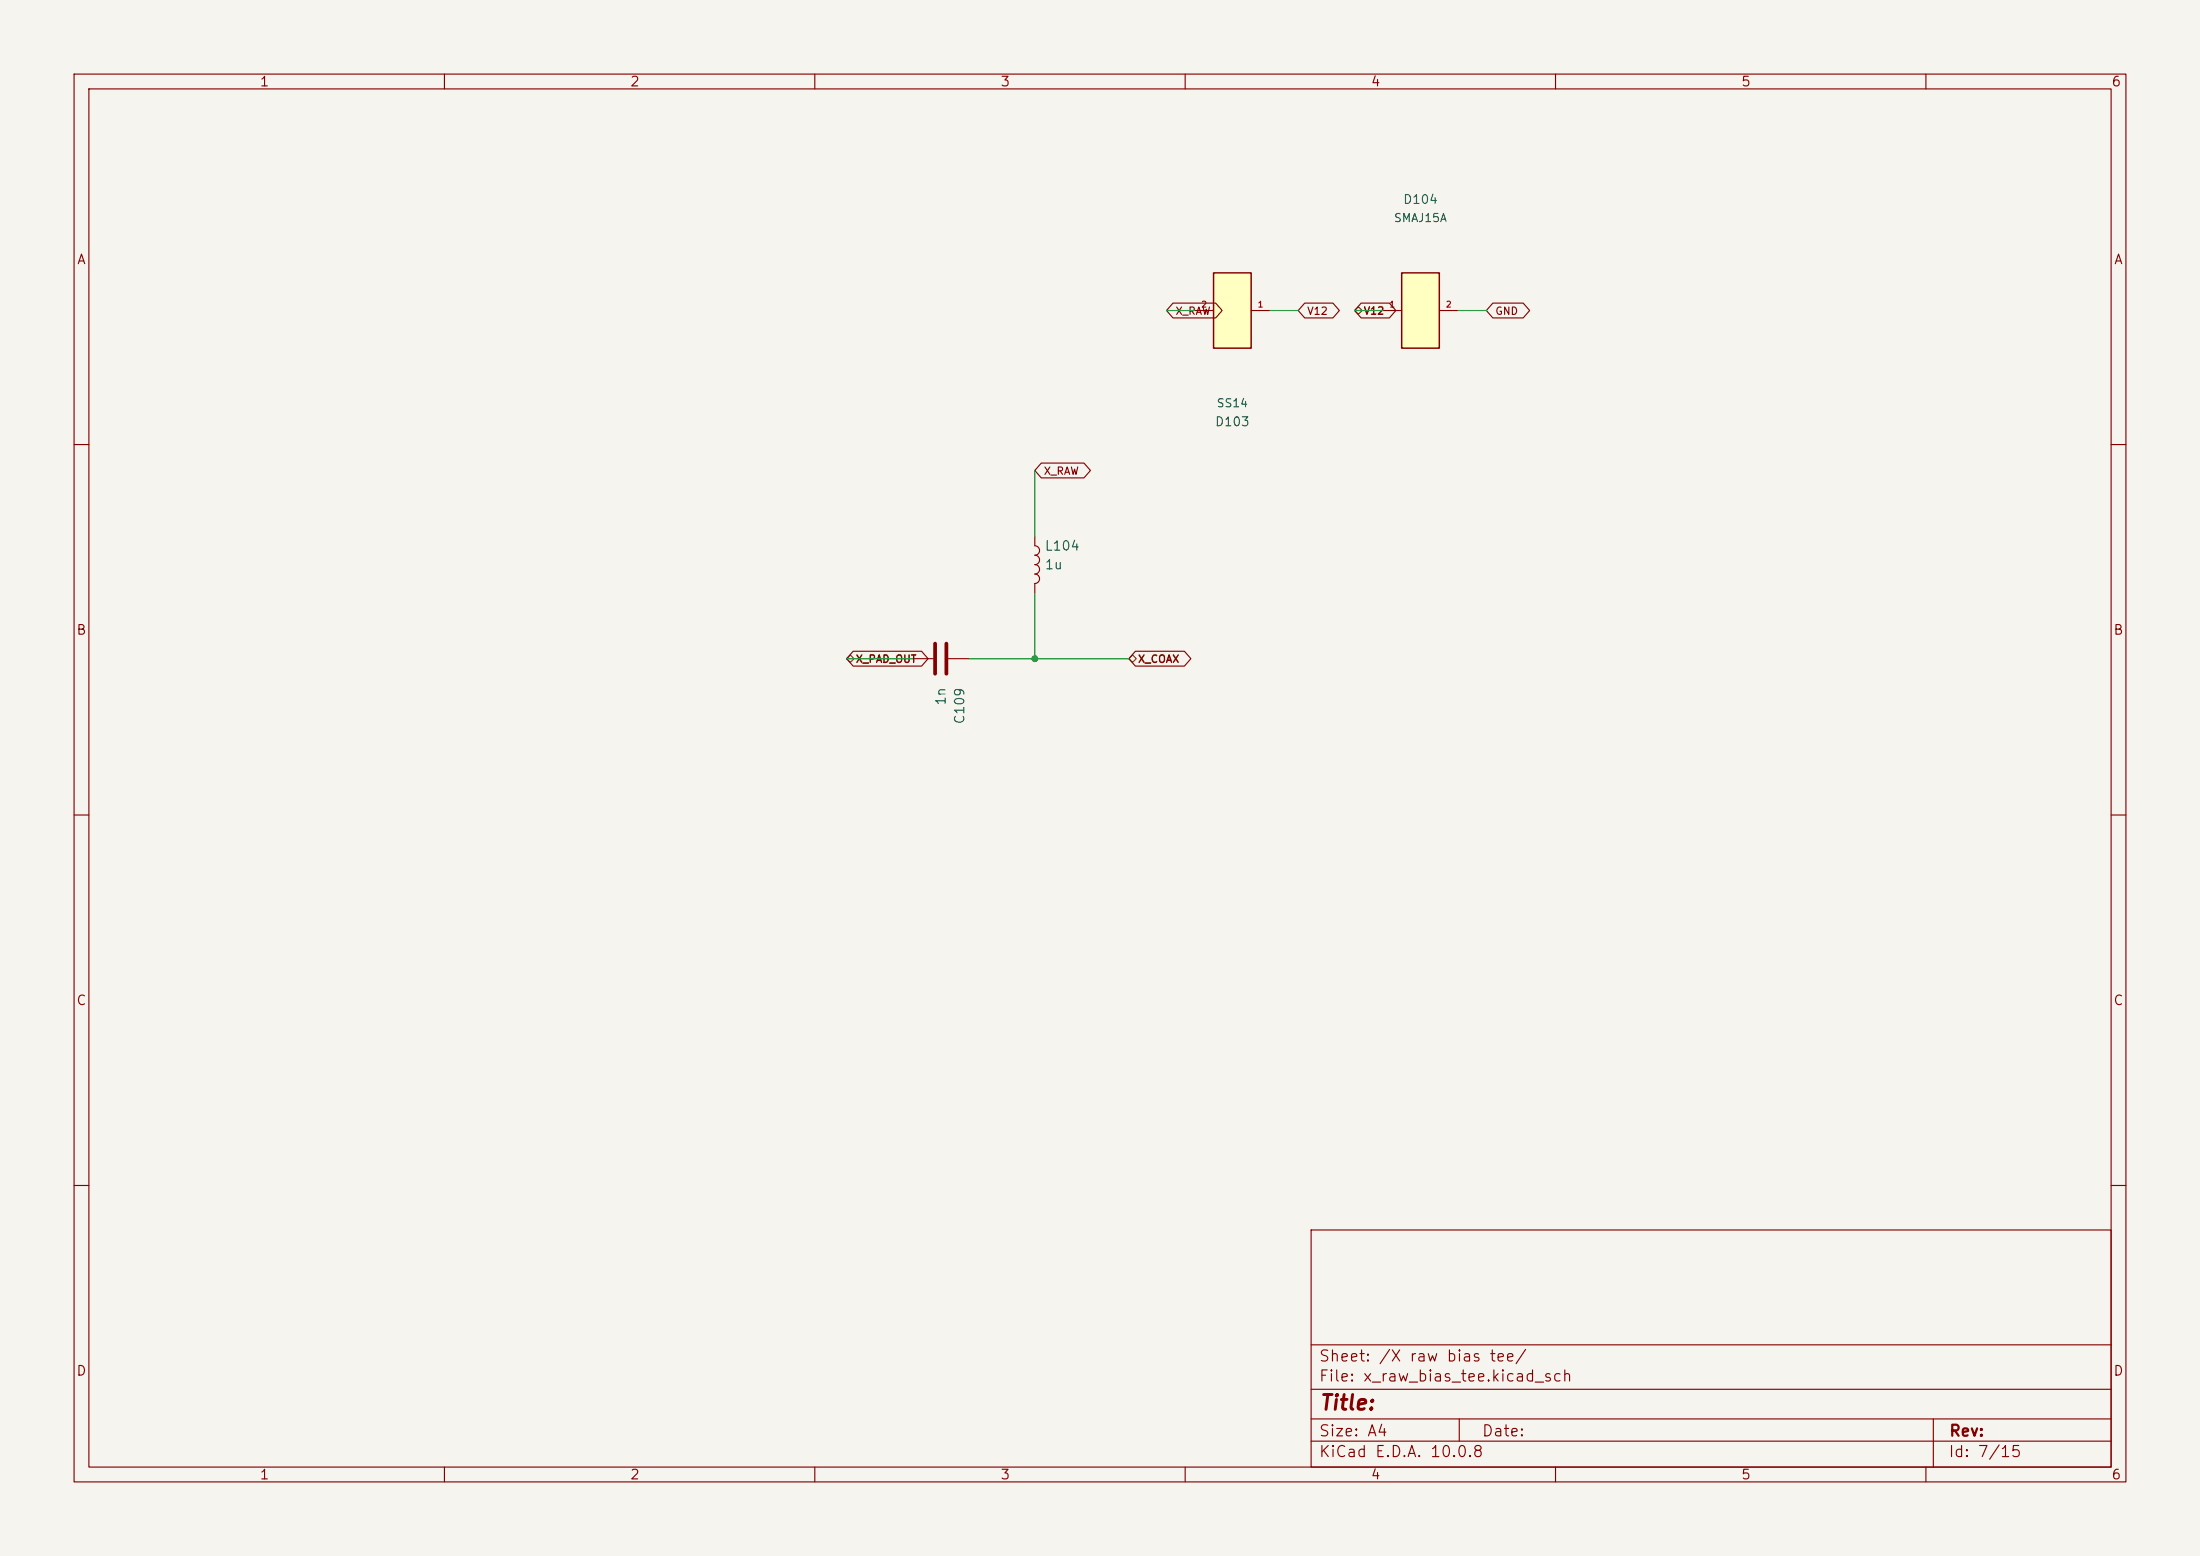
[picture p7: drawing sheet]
<svg xmlns="http://www.w3.org/2000/svg" width="297mm" height="210mm" viewBox="0 0 297 210" stroke-linecap="round" stroke-linejoin="round" font-family="sans-serif">
<path d="M0 0h297v210h-297z" fill="#f5f4ef" stroke="#f5f4ef" stroke-width=".14"/>
<g fill="none" stroke="#840000" stroke-width=".15">
<path d="M10 10h277v190h-277zM12 12h273v186h-273zM60 10v2M110 10v2M160 10v2M210 10v2M260 10v2M10 60h2M285 60h2M10 110h2M285 110h2M10 160h2"/>
<path d="M177 166h108v32h-108zM285 160h2M60 198v2M110 198v2M160 198v2M177 194.5h108M177 191.5h108M177 187.5h108M177 181.5h108M197 191.5v3M210 198v2M260 198v2"/>
<path d="M261 191.5v6.5"/>
</g>
<path d="M163.8 36.8h5.1v10.2h-5.1z" fill="#ffffc2"/>
<path d="M163.8 36.8h5.1v10.2h-5.1z" fill="none" stroke="#840000" stroke-width=".2"/>
<path d="M161.3 41.9h2.5M168.9 41.9h2.5M139.7 72.4v1.3a.64 .64 0 0 1 .6 .6 .64 .64 0 0 1-.6 .6 .64 .64 0 0 1 .6 .7 .64 .64 0 0 1-.6 .6 .64 .64 0 0 1 .6 .6 .64 .64 0 0 1-.6 .7M139.7 77.5a.64 .64 0 0 1 .6 .6 .64 .64 0 0 1-.6 .6v1.3M123.2 88.9h2.8M128 88.9h2.8" fill="none" stroke="#840000" stroke-width=".15"/>
<path d="M126.2 86.9v4M127.8 86.9v4" fill="none" stroke="#840000" stroke-width=".51"/>
<path d="M189.2 36.8h5.1v10.2h-5.1z" fill="#ffffc2"/>
<path d="M189.2 36.8h5.1v10.2h-5.1z" fill="none" stroke="#840000" stroke-width=".2"/>
<path d="M158.4 40.9h5.7l.9 1-.9 1h-5.7l-.9-1zM176.1 40.9h3.8l.9 1-.9 1h-3.8l-.8-1zM183.8 40.9h3.8l.8 1-.8 1h-3.8l-.9-1zM186.7 41.9h2.5M194.3 41.9h2.5M201.5 40.9h4.1l.9 1-.9 1h-4.1l-.8-1zM140.6 62.5h5.7l.9 1-.9 1h-5.7l-.9-1zM115.2 87.9h9.2l.9 1-.9 1h-9.2l-.9-1zM153.3 87.9h6.6l.9 1-.9 1h-6.6l-.9-1z" fill="none" stroke="#840000" stroke-width=".15"/>
<path d="M182.9 41.9l.5-.5 .5 .5-.5 .5zM114.3 88.9l.5-.5 .5 .5-.5 .5zM152.4 88.9l.5-.5 .5 .5-.5 .5z" fill="none" stroke="#725600" stroke-width=".15"/>
<path d="M157.5 41.9h3.8M171.4 41.9h3.9M182.9 41.9h3.8M196.8 41.9h3.9M139.7 63.5v8.9M114.3 88.9h8.9M130.8 88.9h21.6M139.7 80v8.9" fill="none" stroke="#009600" stroke-width=".15"/>
<circle cx="139.7" cy="88.9" r=".46" fill="#009600"/>
<text font-size="2" fill="#840000" x="178" y="190.8">Title:</text>
<g font-size="1.5" fill="#840000">
<text x="178" y="184.1">Sheet: /X raw bias tee/</text>
<text x="178" y="186.8">File: x_raw_bias_tee.kicad_sch</text>
<text x="178" y="197">KiCad E.D.A. 10.0.8</text>
<text x="178" y="194.2">Size: A4</text>
<text x="200" y="194.2">Date:</text>
<text x="263" y="197">Id: 7/15</text>
<text x="263" y="194.2">Rev:</text>
</g>
<g font-size="1.3" fill="#840000">
<text x="35" y="12">1</text>
<text x="85" y="12">2</text>
<text x="135" y="12">3</text>
<text x="185" y="12">4</text>
<text x="235" y="12">5</text>
<text x="285" y="12">6</text>
<text x="10.3" y="36">A</text>
<text x="285.3" y="36">A</text>
<text x="10.2" y="86">B</text>
<text x="285.2" y="86">B</text>
<text x="10.2" y="136">C</text>
<text x="285.2" y="136">C</text>
<text x="10.2" y="186">D</text>
<text x="285.2" y="186">D</text>
<text x="35" y="200">1</text>
<text x="85" y="200">2</text>
<text x="135" y="200">3</text>
<text x="185" y="200">4</text>
<text x="235" y="200">5</text>
<text x="285" y="200">6</text>
</g>
<g font-size="1.3" fill="#006464">
<text x="141" y="74.6">L104</text>
<text x="141" y="77.2">1u</text>
<text x="128" y="95.3" transform="rotate(-90 128 95.3)">1n</text>
<text x="130.5" y="97.8" transform="rotate(-90 130.5 97.8)">C109</text>
</g>
<g font-size="1.2" fill="#006464">
<text x="189.3" y="27.8">D104</text>
<text x="163.9" y="57.8">D103</text>
</g>
<g font-size="1.1" fill="#006464">
<text x="188.1" y="30.2">SMAJ15A</text>
<text x="164.2" y="55.2">SS14</text>
</g>
<g font-size="1" fill="#840000">
<text x="158.6" y="42.7">X_RAW</text>
<text x="176.4" y="42.7">V12</text>
<text x="201.8" y="42.7">GND</text>
<text x="140.8" y="64.3">X_RAW</text>
</g>
<g font-size="1" fill="#725600">
<text x="184" y="42.7">V12</text>
<text x="115.5" y="89.7">X_PAD_OUT</text>
<text x="153.6" y="89.7">X_COAX</text>
</g>
<g font-size=".8" fill="#a90000">
<text x="162.1" y="41.7">2</text>
<text x="169.7" y="41.7">1</text>
<text x="187.5" y="41.7">1</text>
<text x="195.1" y="41.7">2</text>
</g>
</svg>
